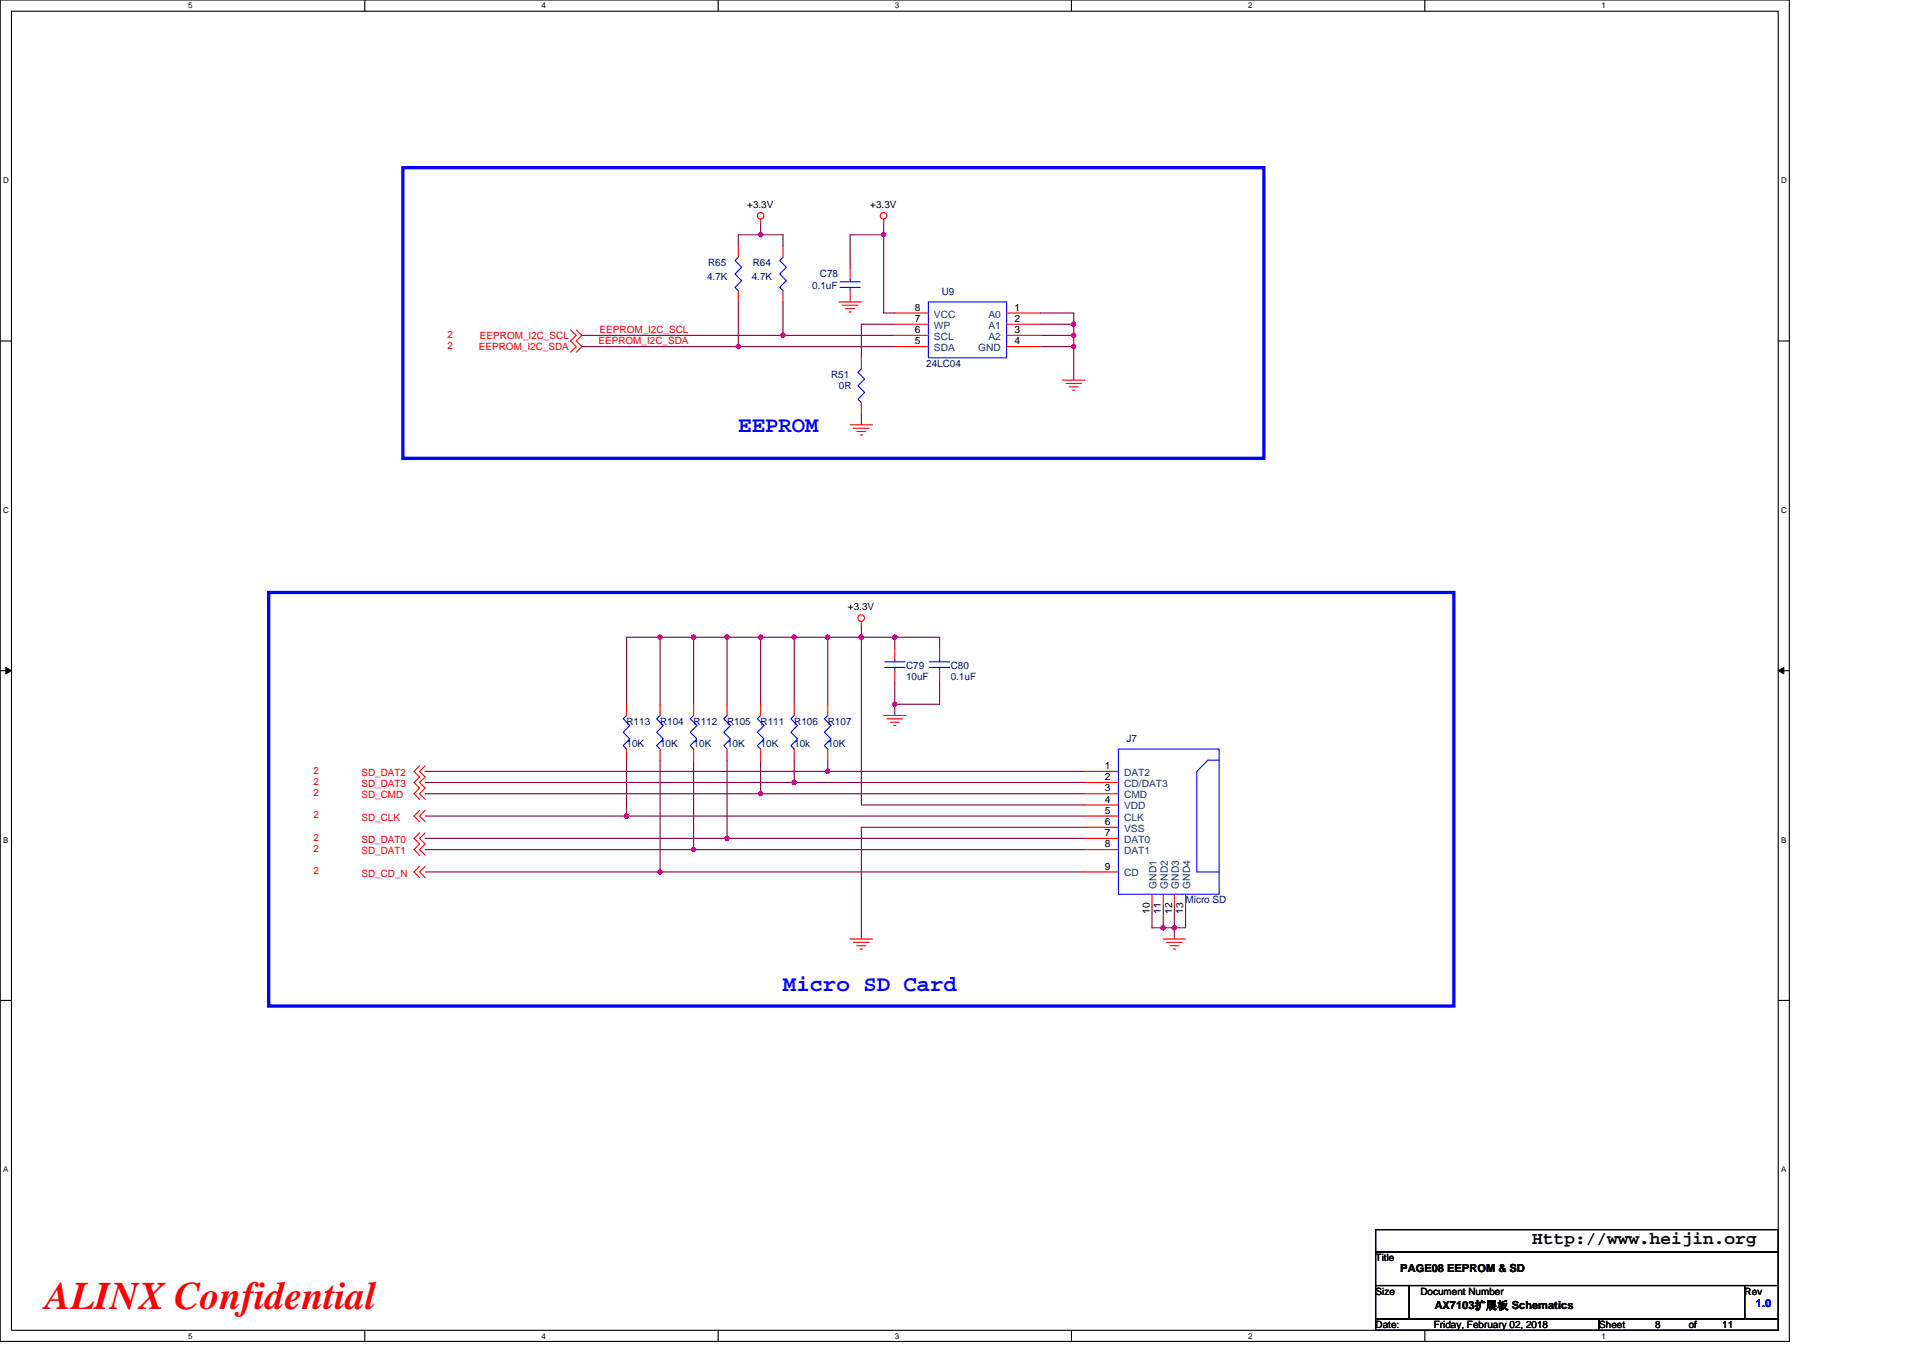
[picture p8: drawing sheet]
<svg xmlns="http://www.w3.org/2000/svg" width="297mm" height="210mm" viewBox="0 0 297 210" stroke-linecap="round" stroke-linejoin="round" font-family="sans-serif">
<path d="M0 0h276.4v207.3h-276.4zM1.8 1.7h272.9v203.8h-272.9z" fill="none" stroke="#000" stroke-width=".17"/>
<g fill="#fff">
<path d="M29.1 .2h.6v1.4h-.6z"/>
<path d="M29.1 205.7h.6v1.4h-.6z"/>
</g>
<path d="M56.3 0v1.7M56.3 205.5v1.8" fill="none" stroke="#000" stroke-width=".17"/>
<g fill="#fff">
<path d="M83.6 .2h.7v1.4h-.7z"/>
<path d="M83.6 205.7h.7v1.4h-.7z"/>
</g>
<path d="M110.9 0v1.7M110.9 205.5v1.8" fill="none" stroke="#000" stroke-width=".17"/>
<g fill="#fff">
<path d="M138.2 .2h.7v1.4h-.7z"/>
<path d="M138.2 205.7h.7v1.4h-.7z"/>
</g>
<path d="M165.5 0v1.7M165.5 205.5v1.8" fill="none" stroke="#000" stroke-width=".17"/>
<g fill="#fff">
<path d="M192.8 .2h.6v1.4h-.6z"/>
<path d="M192.8 205.7h.6v1.4h-.6z"/>
</g>
<path d="M220.1 0v1.7M220.1 205.5v1.8" fill="none" stroke="#000" stroke-width=".17"/>
<g fill="#fff">
<path d="M247.4 .2h.6v1.4h-.6z"/>
<path d="M247.4 205.7h.6v1.4h-.6z"/>
<path d="M.5 27.2h.8v1.4h-.8z"/>
<path d="M275.1 27.2h.9v1.4h-.9z"/>
<path d="M.5 78.1h.8v1.4h-.8z"/>
<path d="M275.1 78.1h.9v1.4h-.9z"/>
</g>
<path d="M0 52.7h1.8M274.7 52.7h1.7" fill="none" stroke="#000" stroke-width=".17"/>
<g fill="#fff">
<path d="M.5 129.1h.8v1.4h-.8z"/>
<path d="M275.1 129.1h.8v1.4h-.8z"/>
</g>
<path d="M0 103.6h1.8M274.7 103.6h1.7" fill="none" stroke="#000" stroke-width=".17"/>
<path d="M.9 103.1l.9 .5-.9 .5zM274.7 103.6l.8-.5v1z" fill="#000" stroke="#000" stroke-width=".15"/>
<g fill="#fff">
<path d="M.5 180h.8v1.4h-.8z"/>
<path d="M275.1 180h.8v1.4h-.8z"/>
</g>
<path d="M0 154.6h1.8M274.7 154.6h1.7M212.5 190h62.2v3.5h-62.2zM212.5 193.5h62.2v5.1h-62.2zM212.5 198.6h5.2v5.2h-5.2zM217.7 198.6h51.8v5.2h-51.8zM269.5 198.6h5.2v5.2h-5.2zM212.5 203.8h34.5v1.7h-34.5zM247 203.8h27.7v1.7h-27.7z" fill="none" stroke="#000" stroke-width=".17"/>
<path d="M62.2 25.9h133v44.9h-133zM41.5 91.5h183.1v63.9h-183.1z" fill="none" stroke="#00f" stroke-width=".51"/>
<g fill="none" stroke="#800040" stroke-width=".17">
<path d="M117.5 36.3h3.4v1.7M117.5 36.3h-3.5v1.7M117.5 34.5v1.8M136.5 36.3v12.1h1.7M136.5 36.3h-5.2v5.2M136.5 34.5v1.8M89.9 51.8h31M89.9 53.6h24.1M114 53.6h24.2M114 46.7v6.9M120.9 51.8h17.3M120.9 46.7v5.1"/>
<path d="M138.2 50.1h-5.1v5.2M160.7 51.8h5.2M160.7 53.6h5.2M160.7 48.4h5.2v1.7M160.7 50.1h5.2M165.9 51.8v1.8M165.9 50.1v1.7M165.9 53.6v5.1M133.1 63.9v1.7M102 98.5h-5.2v10.3M102 98.5v10.3M102 98.5h5.1v10.3"/>
<path d="M107.1 98.5h5.2v10.3M112.3 98.5h5.2v10.3M117.5 98.5h5.2v10.3M122.7 98.5h5.2v10.3M127.9 98.5h5.2v25.9h34.5M133.1 96.7v1.8h5.1M138.2 98.5h6.9v1.7M138.2 98.5v1.7M65.7 119.2h62.2M96.8 117.5v8.6M102 117.5v17.2M107.1 117.5v13.8"/>
<path d="M112.3 117.5v12M117.5 117.5v5.1M122.7 117.5v3.4M127.9 119.2h39.7M127.9 117.5v1.7M138.2 108.8v1.8M138.2 105.4v3.4M145.1 105.4v3.4h-6.9M65.7 122.6h51.8M65.7 120.9h57M65.7 134.7h36.3M65.7 131.3h41.4"/>
<path d="M65.7 126.1h31.1M65.7 129.5h46.6M96.8 126.1h70.8M102 134.7h65.6M107.1 131.3h60.5M112.3 129.5h55.3M117.5 122.6h50.1M122.7 120.9h44.9M167.6 127.8h-34.5v17.3M177.9 139.9v3.5h1.8M179.7 139.9v3.5M181.4 139.9v3.5h-1.7"/>
<path d="M183.1 139.9v3.5h-1.7v1.7"/>
</g>
<g fill="#f0f" stroke="#f0f" stroke-width=".17">
<circle cx="165.8" cy="53.5" r=".33"/>
<circle cx="165.8" cy="51.8" r=".34"/>
<circle cx="114" cy="53.5" r=".33"/>
<circle cx="165.8" cy="50.1" r=".34"/>
<circle cx="120.9" cy="51.8" r=".34"/>
<circle cx="136.5" cy="36.3" r=".33"/>
<circle cx="117.5" cy="36.3" r=".33"/>
<circle cx="181.4" cy="143.4" r=".34"/>
<circle cx="179.7" cy="143.4" r=".34"/>
<circle cx="112.3" cy="129.5" r=".34"/>
<circle cx="101.9" cy="98.4" r=".34"/>
<circle cx="107.1" cy="131.3" r=".33"/>
<circle cx="101.9" cy="134.7" r=".34"/>
<circle cx="96.8" cy="126.1" r=".34"/>
<circle cx="138.2" cy="98.4" r=".34"/>
<circle cx="138.2" cy="108.8" r=".34"/>
<circle cx="133" cy="98.4" r=".34"/>
<circle cx="127.8" cy="98.4" r=".34"/>
<circle cx="107.1" cy="98.4" r=".34"/>
<circle cx="112.3" cy="98.4" r=".34"/>
<circle cx="117.5" cy="98.4" r=".34"/>
<circle cx="122.7" cy="98.4" r=".34"/>
<circle cx="127.8" cy="119.2" r=".34"/>
<circle cx="122.7" cy="120.9" r=".34"/>
<circle cx="117.5" cy="122.6" r=".33"/>
</g>
<g fill="none" stroke="#f00" stroke-width=".17">
<path d="M114 38v1.7M117.5 33.9v.6M120.9 38v1.7M136.5 33.9v.6M88.1 51l.9 .8-.9 .9 .9 .9-.9 .8M89 51l.9 .8-.9 .9 .9 .9-.9 .8M114 44.9v1.8M120.9 44.9v1.8M129.6 46.7h3.5M130.1 47.2h2.4M130.6 47.7h1.4M131.1 48.2h.4"/>
<path d="M131.3 41.5v1.7M131.3 44.9v1.8M133.1 55.3v1.7M138.2 53.6h5.2M138.2 48.4h5.2M138.2 50.1h5.2M138.2 51.8h5.2M155.5 53.6h5.2M155.5 48.4h5.2M155.5 50.1h5.2M155.5 51.8h5.2M164.1 58.7h3.5"/>
<path d="M164.7 59.2h2.4M165.2 59.8h1.4M131.3 65.6h3.5M131.8 66.2h2.5M132.4 66.7h1.3M132.9 67.2h.3M133.1 62.2v1.7M165.7 60.3h.3M133.1 96v.7M64.8 118.3l-.8 .9 .8 .9-.8 .8 .8 .9-.8 .8 .8 .9M65.7 118.3l-.9 .9 .9 .9-.9 .8 .9 .9-.9 .8 .9 .9M96.8 115.7v1.8"/>
<path d="M96.8 108.8v1.8M102 115.7v1.8M102 108.8v1.8M107.1 115.7v1.8M107.1 108.8v1.8M112.3 115.7v1.8M112.3 108.8v1.8M117.5 115.7v1.8M117.5 108.8v1.8M122.7 115.7v1.8M122.7 108.8v1.8M127.9 115.7v1.8"/>
<path d="M127.9 108.8v1.8M136.5 110.6h3.5M137 111.1h2.4M137.5 111.6h1.4M138 112.1h.4M138.2 100.2v1.7M138.2 103.6v1.8M145.1 100.2v1.7M145.1 103.6v1.8M167.6 119.2h5.2M64.8 133.9l-.8 .8 .8 .9M64.8 128.7l-.8 .8 .8 .9-.8 .9 .8 .8"/>
<path d="M64.8 125.2l-.8 .9 .8 .9M65.7 133.9l-.9 .8 .9 .9M65.7 128.7l-.9 .8 .9 .9-.9 .9 .9 .8M65.7 125.2l-.9 .9 .9 .9M167.6 120.9h5.2M167.6 122.6h5.2M167.6 124.4h5.2M167.6 126.1h5.2M167.6 127.8h5.2M167.6 129.5h5.2M167.6 131.3h5.2M167.6 134.7h5.2"/>
<path d="M177.9 138.2v1.7M179.7 138.2v1.7M181.4 138.2v1.7M183.1 138.2v1.7M131.3 145.1h3.5M131.8 145.6h2.5M132.4 146.1h1.3M132.9 146.6h.3M179.7 145.1h3.4M180.2 145.6h2.4M180.7 146.1h1.4M181.2 146.6h.4"/>
<circle cx="117.5" cy="33.3" r=".51"/>
<circle cx="136.5" cy="33.3" r=".51"/>
<circle cx="133" cy="95.5" r=".51"/>
</g>
<g fill="none" stroke="#00f" stroke-width=".17">
<path d="M114 39.7l-.5 .6 1.1 1-1.1 1 1.1 1.1-1.1 1 .5 .5M120.9 39.7l-.5 .6 1.1 1-1.1 1 1.1 1.1-1.1 1 .5 .5M129.8 44.4h3.1M129.8 43.5h3.1M131.3 43.2v.3M131.3 44.4v.5M133.1 57l-.6 .5 1.1 1.1-1.1 1 1.1 1-1.1 1.1 .6 .5M143.4 46.7h12.1v8.6h-12.1zM96.8 110.6l-.5 .5 1 1-1 1 1 1.1-1 1 .5 .5M102 110.6l-.6 .5 1.1 1-1.1 1 1.1 1.1-1.1 1 .6 .5M107.1 110.6l-.5 .5 1.1 1-1.1 1 1.1 1.1-1.1 1 .5 .5M112.3 110.6l-.5 .5 1 1-1 1 1 1.1-1 1 .5 .5"/>
<path d="M117.5 110.6l-.5 .5 1 1-1 1 1 1.1-1 1 .5 .5M122.7 110.6l-.5 .5 1 1-1 1 1 1.1-1 1 .5 .5M127.9 110.6l-.6 .5 1.1 1-1.1 1 1.1 1.1-1.1 1 .6 .5M136.7 103.1h3.1M136.7 102.3h3.1M138.2 101.9v.4M138.2 103.1v.5M143.6 103.1h3.1M143.6 102.3h3.1M145.1 101.9v.4M145.1 103.1v.5M172.8 115.7h15.5v22.5h-15.5z"/>
<path d="M188.3 117.5h-1.7l-1.7 1.7v15.5h3.4"/>
</g>
<text font-size="6" fill="#f00" x="7" y="202.3">ALINX Confidential</text>
<g font-size="3.5" fill="#00f">
<text x="114" y="66.8">EEPROM</text>
<text x="120.9" y="153.2">Micro SD Card</text>
</g>
<text font-size="2.8" x="236.7" y="192.3">Http://www.heijin.org</text>
<g font-size="1.7">
<text x="216.3" y="196.6">PAGE08 EEPROM &amp; SD</text>
<text x="221.7" y="202.3">AX7103扩展板 Schematics</text>
</g>
<text font-size="1.7" fill="#00f" x="271.2" y="202">1.0</text>
<g font-size="1.5">
<text x="115.4" y="32.2">+3.3V</text>
<text x="134.4" y="32.2">+3.3V</text>
<text x="141.3" y="53.2">5</text>
<text x="141.3" y="48">8</text>
<text x="141.3" y="49.7">7</text>
<text x="141.3" y="51.5">6</text>
<text x="156.7" y="48">1</text>
<text x="156.7" y="49.7">2</text>
<text x="156.7" y="51.5">3</text>
<text x="156.7" y="53.2">4</text>
<text x="131" y="94.3">+3.3V</text>
<text x="170.7" y="118.8">1</text>
<text x="170.7" y="120.5">2</text>
<text x="170.7" y="122.3">3</text>
<text x="170.7" y="124">4</text>
<text x="170.7" y="125.7">5</text>
<text x="170.7" y="127.5">6</text>
<text x="170.7" y="129.2">7</text>
<text x="170.7" y="130.9">8</text>
<text x="170.7" y="134.4">9</text>
<text x="177.6" y="141.2" transform="rotate(-90 177.6 141.2)">10</text>
<text x="179.3" y="141.2" transform="rotate(-90 179.3 141.2)">11</text>
<text x="181" y="141.2" transform="rotate(-90 181 141.2)">12</text>
<text x="182.8" y="141.2" transform="rotate(-90 182.8 141.2)">13</text>
<text x="212.5" y="194.9">Title</text>
<text x="212.5" y="200">Size</text>
<text x="219.4" y="200">Document Number</text>
<text x="269.5" y="200">Rev</text>
<text x="212.5" y="205.2">Date:</text>
<text x="221.5" y="205.2">Friday, February 02, 2018</text>
<text x="247" y="205.2">Sheet</text>
<text x="255.7" y="205.2">8</text>
<text x="260.9" y="205.2">of</text>
<text x="266" y="205.2">11</text>
</g>
<g font-size="1.5" fill="#000080">
<text x="109.4" y="41.1">R65</text>
<text x="116.3" y="41.1">R64</text>
<text x="109.2" y="43.2">4.7K</text>
<text x="116.1" y="43.2">4.7K</text>
<text x="125.5" y="44.6">0.1uF</text>
<text x="126.7" y="42.9">C78</text>
<text x="145.5" y="45.6">U9</text>
<text x="128.4" y="58.4">R51</text>
<text x="143.1" y="56.7">24LC04</text>
<text x="129.6" y="60.1">0R</text>
<text x="140" y="103.3">C79</text>
<text x="140" y="105">10uF</text>
<text x="146.9" y="103.3">C80</text>
<text x="146.9" y="105">0.1uF</text>
<text x="96.8" y="112">R113</text>
<text x="102" y="112">R104</text>
<text x="107.1" y="112">R112</text>
<text x="112.3" y="112">R105</text>
<text x="117.5" y="112">R111</text>
<text x="122.7" y="112">R106</text>
<text x="127.9" y="112">R107</text>
<text x="96.8" y="115.4">10K</text>
<text x="102" y="115.4">10K</text>
<text x="107.1" y="115.4">10K</text>
<text x="112.3" y="115.4">10K</text>
<text x="117.5" y="115.4">10K</text>
<text x="122.7" y="115.4">10k</text>
<text x="127.9" y="115.4">10K</text>
<text x="174" y="114.7">J7</text>
<text x="183.1" y="139.6">Micro SD</text>
</g>
<g font-size="1.5" fill="#f00">
<text x="69.1" y="53.9">2</text>
<text x="69.1" y="52.2">2</text>
<text x="74.1" y="52.4">EEPROM_I2C_SCL</text>
<text x="92.5" y="53.2">EEPROM_I2C_SDA</text>
<text x="92.6" y="51.5">EEPROM_I2C_SCL</text>
<text x="74" y="54.1">EEPROM_I2C_SDA</text>
<text x="48.4" y="119.5">2</text>
<text x="55.8" y="119.9">SD_DAT2</text>
<text x="48.4" y="121.3">2</text>
<text x="48.4" y="123">2</text>
<text x="55.8" y="121.6">SD_DAT3</text>
<text x="55.8" y="123.3">SD_CMD</text>
<text x="48.4" y="129.9">2</text>
<text x="48.4" y="131.6">2</text>
<text x="48.4" y="126.4">2</text>
<text x="55.8" y="130.3">SD_DAT0</text>
<text x="55.8" y="132">SD_DAT1</text>
<text x="55.8" y="126.8">SD_CLK</text>
<text x="48.4" y="135.1">2</text>
<text x="55.8" y="135.4">SD_CD_N</text>
</g>
<g font-size="1.5" fill="#004080">
<text x="144.3" y="49.1">VCC</text>
<text x="144.3" y="50.8">WP</text>
<text x="144.3" y="52.5">SCL</text>
<text x="152.7" y="49.1">A0</text>
<text x="152.7" y="50.8">A1</text>
<text x="152.7" y="52.5">A2</text>
<text x="144.3" y="54.3">SDA</text>
<text x="151.1" y="54.3">GND</text>
<text x="173.6" y="119.9">DAT2</text>
<text x="173.6" y="121.6">CD/DAT3</text>
<text x="173.6" y="123.3">CMD</text>
<text x="173.6" y="125.1">VDD</text>
<text x="173.6" y="126.8">CLK</text>
<text x="173.6" y="128.5">VSS</text>
<text x="173.6" y="130.2">DAT0</text>
<text x="173.6" y="132">DAT1</text>
<text x="173.6" y="135.4">CD</text>
<text x="178.7" y="137.3" transform="rotate(-90 178.7 137.3)">GND1</text>
<text x="180.4" y="137.3" transform="rotate(-90 180.4 137.3)">GND2</text>
<text x="182.1" y="137.3" transform="rotate(-90 182.1 137.3)">GND3</text>
<text x="183.9" y="137.3" transform="rotate(-90 183.9 137.3)">GND4</text>
</g>
<g font-size="1.2">
<text x="29.1" y="1.3">5</text>
<text x="83.6" y="1.3">4</text>
<text x="138.2" y="1.3">3</text>
<text x="192.8" y="1.3">2</text>
<text x="247.4" y="1.3">1</text>
<text x=".5" y="28.3">D</text>
<text x="275.1" y="28.3">D</text>
<text x=".5" y="79.2">C</text>
<text x="275.1" y="79.2">C</text>
<text x=".5" y="130.2">B</text>
<text x="275.1" y="130.2">B</text>
<text x=".5" y="181.1">A</text>
<text x="275.1" y="181.1">A</text>
<text x="29.1" y="206.8">5</text>
<text x="83.6" y="206.8">4</text>
<text x="138.2" y="206.8">3</text>
<text x="192.8" y="206.8">2</text>
<text x="247.4" y="206.8">1</text>
</g>
</svg>
